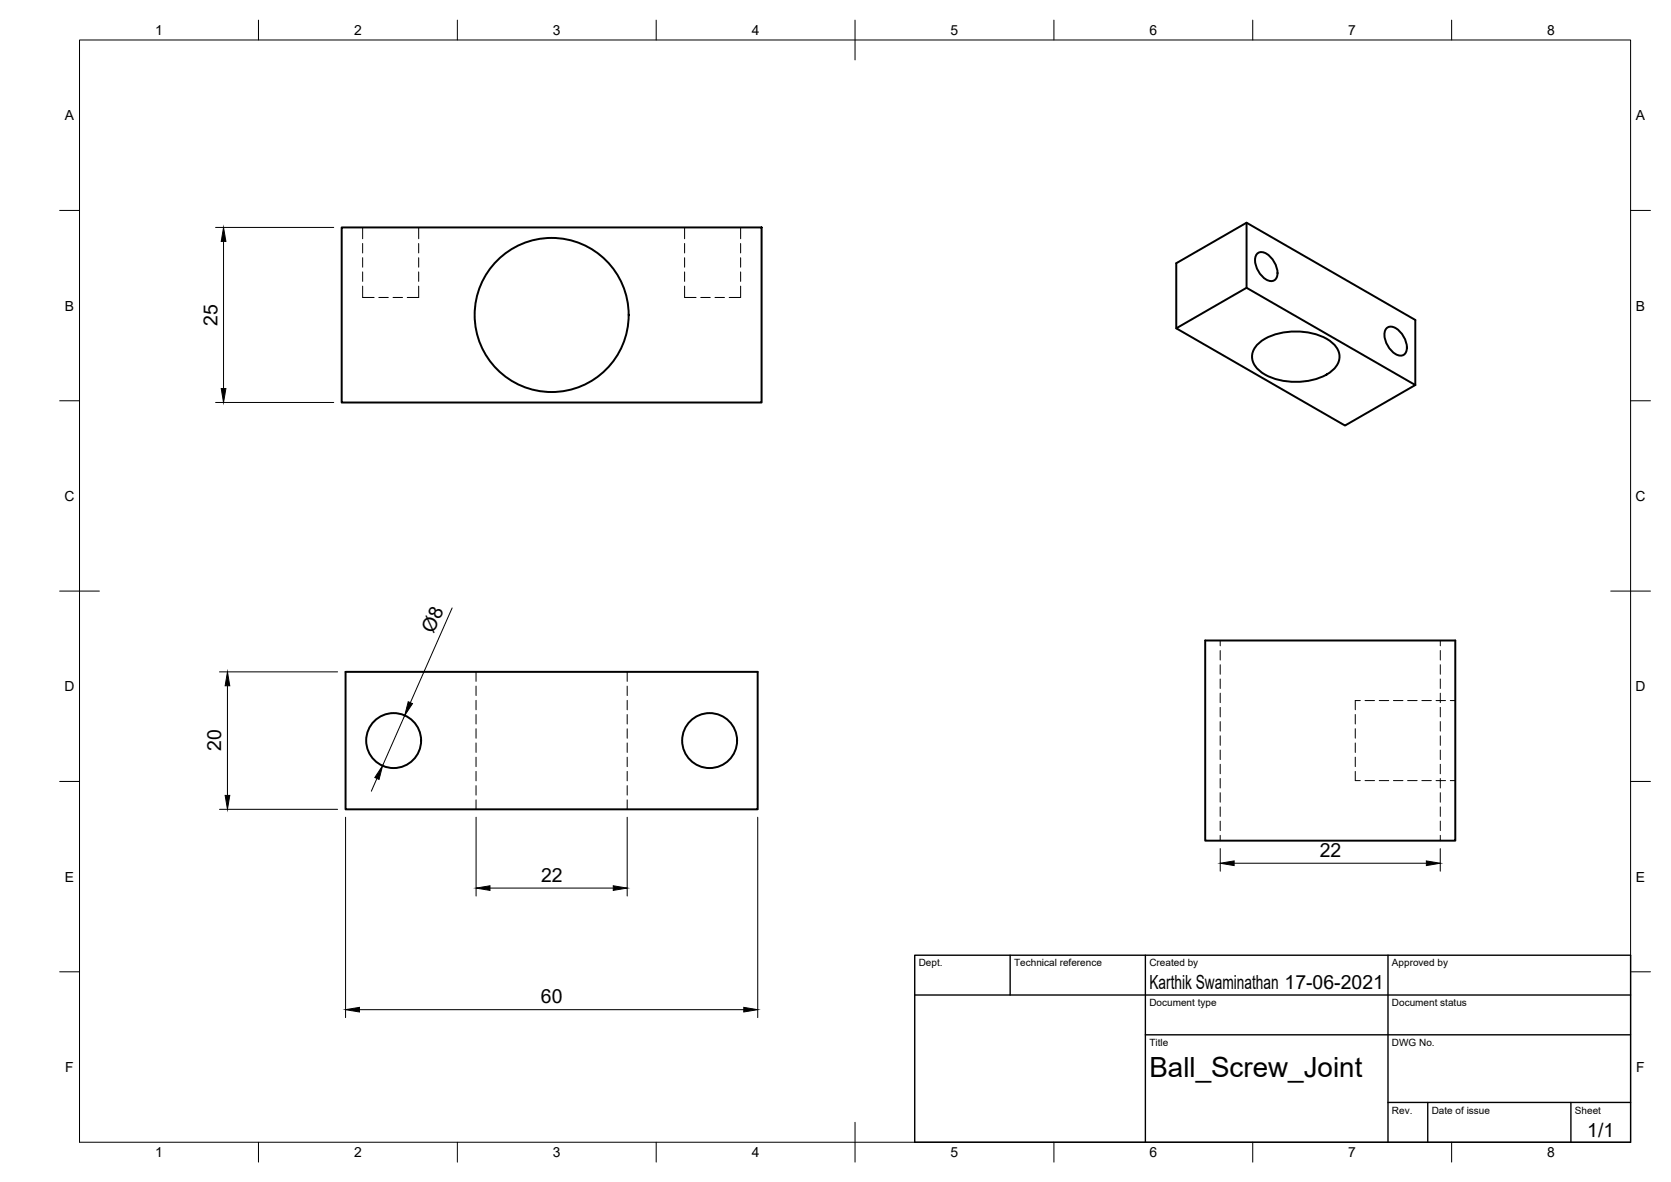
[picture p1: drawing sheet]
<svg xmlns="http://www.w3.org/2000/svg" width="420mm" height="297mm" viewBox="0 0 420 297" stroke-linecap="round" stroke-linejoin="round" font-family="sans-serif">
<!-- layer: Visible -->
<g fill="none" stroke="#000" stroke-width=".5">
<path d="M85.9 57.2h105.6v44h-105.6zM313.4 56v16.3M316.2 63.7a2.53 2.53 0 0 1 3.3 .9 5.2 5.2 0 0 1 1.4 5.3 1.94 1.94 0 0 1-3.1 0 5.6 5.6 0 0 1-1.9-5.8zM295.8 82.5v-16.3l17.6-10.2 42.5 24.4v16.4M295.8 82.5l17.6-10.2 42.5 24.5-17.7 10.1zM316.2 86.5a15.2 15.2 0 0 1 12.8-2.9 9.9 9.9 0 0 1 7.5 4.4 4.3 4.3 0 0 1-1.9 5.5 16.6 16.6 0 0 1-17.6 0 4.3 4.3 0 0 1-.8-7zM348.7 82.4a2.53 2.53 0 0 1 3.3 .9 5.2 5.2 0 0 1 1.5 5.3 1.94 1.94 0 0 1-3.1 0 5.6 5.6 0 0 1-2-5.8zM86.9 168.8h103.6v34.6h-103.6zM303 161h62.9v50.3h-62.9z"/>
<circle cx="138.7" cy="79.2" r="19.4"/>
<circle cx="99" cy="186.1" r="6.9"/>
<circle cx="178.4" cy="186.1" r="6.9"/>
</g>
<!-- layer: Hidden -->
<g fill="none" stroke="#000" stroke-width=".25">
<path d="M91.2 57.2v2.8M105.3 57.2v2.8M172.1 57.2v2.8M186.2 57.2v2.8M91.2 71.9v2.9h2.9M91.2 61.2v2.4M91.2 64.8v2.3M91.2 68.3v2.4M95.2 74.8h2.4M98.8 74.8h2.4M105.3 71.9v2.9h-2.9M105.3 61.2v2.4"/>
<path d="M105.3 64.8v2.3M105.3 68.3v2.4M172.1 71.9v2.9h2.9M172.1 61.2v2.4M172.1 64.8v2.3M172.1 68.3v2.4M176.2 74.8h2.4M179.8 74.8h2.4M186.2 71.9v2.9h-2.9M186.2 61.2v2.4M186.2 64.8v2.3M186.2 68.3v2.4"/>
<path d="M119.7 168.8v2.4M119.7 172.4v2.4M119.7 176v2.4M119.7 179.6v2.3M157.7 168.8v2.4M157.7 172.4v2.4M157.7 176v2.4M157.7 179.6v2.3M306.8 161v1.3M306.8 163.5v2.4M306.8 167.1v2.3M306.8 170.6v2.4"/>
<path d="M306.8 174.2v2.4M306.8 177.8v2.4M340.8 179.6v2.3M342 176.1h-1.2v2.3M343.2 176.1h2.4M346.8 176.1h2.4M350.4 176.1h2.4M353.9 176.1h2.4M357.5 176.1h2.4M361.1 176.1h2.4M362.2 161v1.3M362.2 163.5v2.4"/>
<path d="M362.2 167.1v2.3M362.2 170.6v2.4M362.2 174.2v2.4M362.2 177.8v2.4M364.7 176.1h1.2M119.7 183.1v2.4M119.7 186.7v2.4M119.7 190.3v2.4M119.7 193.9v2.3M119.7 197.4v2.4M157.7 183.1v2.4M157.7 186.7v2.4"/>
<path d="M157.7 190.3v2.4M157.7 193.9v2.3M157.7 197.4v2.4M306.8 181.3v2.4M306.8 184.9v2.4M306.8 188.5v2.4M306.8 192.1v2.3M306.8 195.6v2.4M306.8 199.2v2.4M340.8 183.1v2.4M340.8 186.7v2.4M340.8 190.3v2.4"/>
<path d="M340.8 193.9v2.3h1.2M343.2 196.2h2.4M346.8 196.2h2.4M350.4 196.2h2.4M353.9 196.2h2.4M357.5 196.2h2.4M361.1 196.2h2.4M362.2 181.3v2.4M362.2 184.9v2.4M362.2 188.5v2.4M362.2 192.1v2.3M362.2 195.6v2.4"/>
<path d="M362.2 199.2v2.4M364.7 196.2h1.2M119.7 201v2.4M157.7 201v2.4M306.8 202.8v2.4M306.8 206.4v2.3M306.8 209.9v1.4M362.2 202.8v2.4M362.2 206.4v2.3M362.2 209.9v1.4"/>
</g>
<!-- layer: Border -->
<g fill="none" stroke="#000" stroke-width=".25">
<path d="M20 10.1h390v276.9h-390zM65 5.1v5M115 5.1v5M165 5.1v5M215 5.1v10M265 5.1v5M315 5.1v5M365 5.1v5M15 52.9h5M410 52.9h5M15 100.7h5M410 100.7h5"/>
<path d="M15 148.5h10M405 148.5h10M15 196.4h5M410 196.4h5M15 244.2h5M410 244.2h5M65 287v5M115 287v5M165 287v5M215 282v10M265 287v5M315 287v5"/>
<path d="M365 287v5"/>
</g>
<!-- layer: TitleBlock -->
<path d="M230 240h180v47h-180zM230 250h180M254 240v10M288 240v47M349 240v47M288 260.1h122M349 277h61M359 277v10M395 277v10" fill="none" stroke="#000" stroke-width=".35"/>
<!-- layer: Dimensions -->
<g fill="none" stroke="#000" stroke-width=".25">
<path d="M54.2 57.2h29.7M56.2 60.7v36.9M54.2 101.1h29.7M113.7 152.8l-10.5 23.8M55.2 168.8h29.7M57.2 172.3v27.6M101.8 179.8l-5.6 12.6M94.8 195.6l-1.4 3.2M55.2 203.4h29.7M86.9 205.4v50.3M119.7 205.4v19.8M157.7 205.4v19.8"/>
<path d="M190.5 205.4v50.3M306.8 213.3v5.6M310.3 216.9h48.3M362.1 213.3v5.6M123.2 223.2h31M90.4 253.7h96.6"/>
</g>
<path d="M56.2 57.2l.6 3.5h-1.2zM55.6 97.6h1.2l-.6 3.5zM57.2 168.8l.6 3.5h-1.2zM102.6 176.3l1.1 .5-1.9 3zM56.6 199.9h1.2l-.6 3.5zM96.2 192.4l-.9 3.5-1.1-.5zM306.8 216.9l3.5-.5v1.1zM358.6 216.4l3.5 .5-3.5 .6zM119.7 223.2l3.5-.6v1.2zM154.2 222.6l3.5 .6-3.5 .6zM86.9 253.7l3.5-.6v1.2zM187 253.1l3.5 .6-3.5 .6z" fill="#000" stroke="#000" stroke-width=".25"/>
<text font-size="7" x="289" y="270.5">Ball_Screw_Joint</text>
<g font-size="4.9">
<text x="54.7" y="81.8" transform="rotate(-90 54.7 81.8)">25</text>
<text x="109" y="159.3" transform="rotate(-66 109 159.3)">Ø8</text>
<text x="55.6" y="188.8" transform="rotate(-90 55.6 188.8)">20</text>
<text x="331.8" y="215.4">22</text>
<text x="136" y="221.7">22</text>
<text x="289" y="248.5">Karthik Swaminathan 17-06-2021</text>
<text x="136" y="252.2">60</text>
<text x="399.1" y="285.7">1/1</text>
</g>
<g font-size="3.5">
<text x="39" y="8.8">1</text>
<text x="89" y="8.8">2</text>
<text x="139" y="8.8">3</text>
<text x="189" y="8.8">4</text>
<text x="239" y="8.8">5</text>
<text x="289" y="8.8">6</text>
<text x="339" y="8.8">7</text>
<text x="389" y="8.8">8</text>
<text x="16.3" y="30.2">A</text>
<text x="411.3" y="30.2">A</text>
<text x="16.3" y="78">B</text>
<text x="411.3" y="78">B</text>
<text x="16.2" y="125.9">C</text>
<text x="411.2" y="125.9">C</text>
<text x="16.2" y="173.7">D</text>
<text x="411.2" y="173.7">D</text>
<text x="16.3" y="221.5">E</text>
<text x="411.3" y="221.5">E</text>
<text x="16.4" y="269.4">F</text>
<text x="411.4" y="269.4">F</text>
<text x="39" y="290.8">1</text>
<text x="89" y="290.8">2</text>
<text x="139" y="290.8">3</text>
<text x="189" y="290.8">4</text>
<text x="239" y="290.8">5</text>
<text x="289" y="290.8">6</text>
<text x="339" y="290.8">7</text>
<text x="389" y="290.8">8</text>
</g>
<g font-size="2.5">
<text x="231" y="242.8">Dept.</text>
<text x="255" y="242.8">Technical reference</text>
<text x="289" y="242.8">Created by</text>
<text x="350" y="242.8">Approved by</text>
<text x="289" y="252.8">Document type</text>
<text x="350" y="252.8">Document status</text>
<text x="289" y="262.8">Title</text>
<text x="350" y="262.8">DWG No.</text>
<text x="350" y="279.8">Rev.</text>
<text x="360" y="279.8">Date of issue</text>
<text x="396" y="279.8">Sheet</text>
</g>
</svg>
